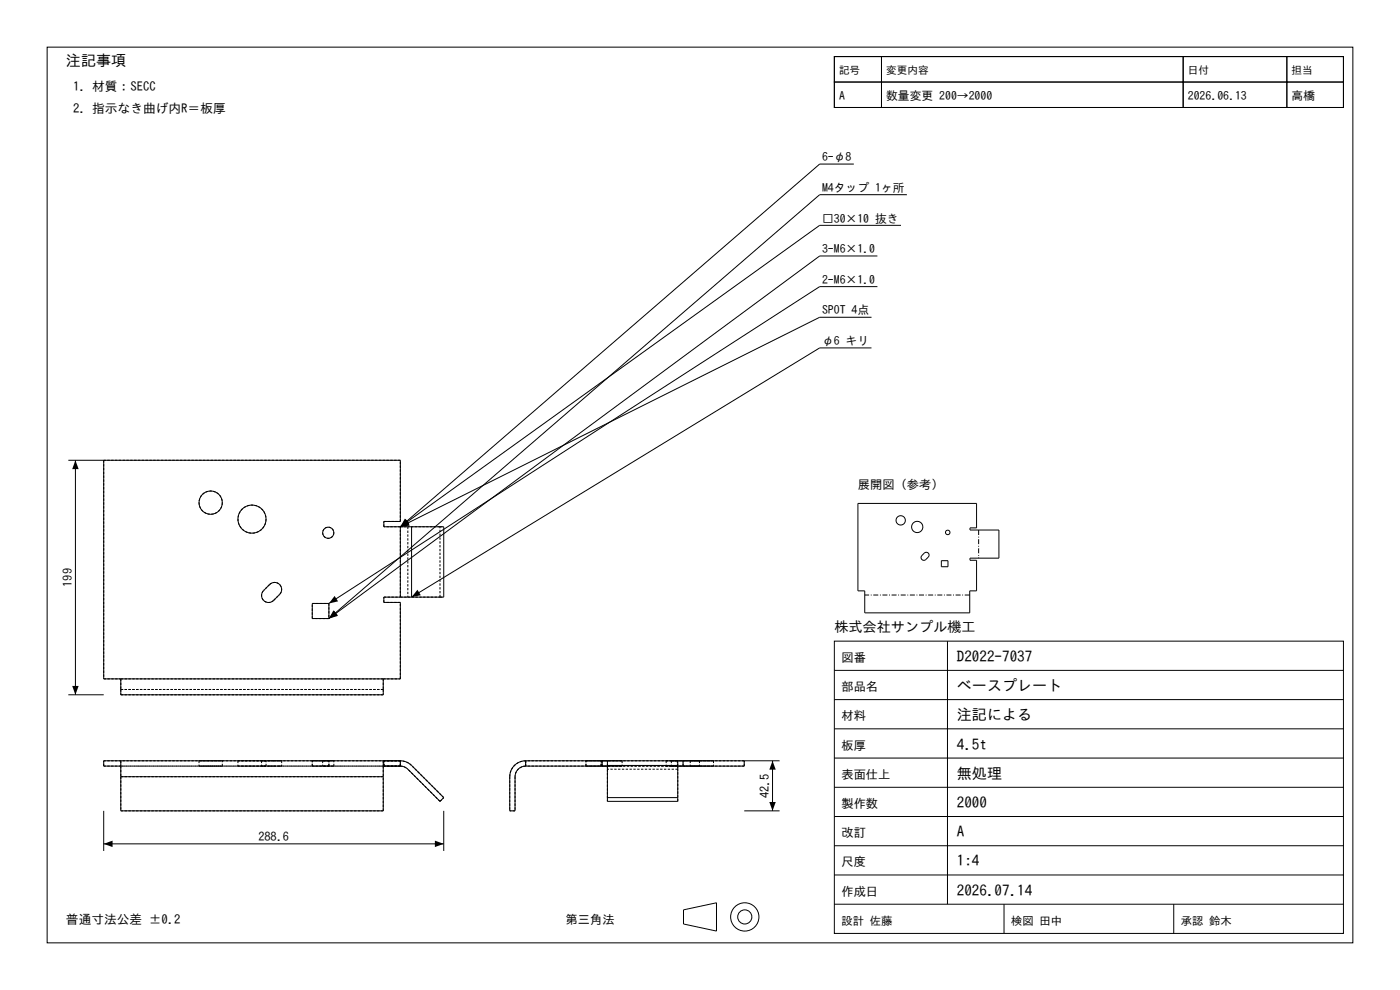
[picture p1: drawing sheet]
<svg xmlns="http://www.w3.org/2000/svg" width="297mm" height="210mm" viewBox="0 0 297 210" stroke-linecap="round" stroke-linejoin="round" font-family="sans-serif">
<g fill="none" stroke="#000" stroke-width=".21">
<path d="M10 10h277v190h-277zM177 12h10v5.4h-10zM177 17.4h10v5.4h-10zM177 12h108v10.8h-108zM187 12h64v5.4h-64zM187 17.4h64v5.4h-64zM251 12h22v5.4h-22zM251 17.4h22v5.4h-22zM273 12h12v5.4h-12zM273 17.4h12v5.4h-12zM181.1 34.8h-7.2l-89 76.9M186.1 54.3h-12.2l-104.1 76.9"/>
<path d="M191.1 47.8h-17.2l-89 63.9M192.4 41.3h-18.5l-104.1 89.9M184.9 67.3h-11l-89 44.4M184.9 73.8h-11l-86.6 52.9M186.1 60.8h-12.2l-104.1 67.2M14.5 97.6h70.4v13h-3.5v1.1h3.5M16 97.6v49.8M22 97.6v46.4h62.9v-16.2h-3.5v-1.1h3.5M84.9 111.7h2.4M84.9 111.7v15M87.3 111.7h6.8v15h-6.8M87.3 111.7v15"/>
<path d="M182 106.8h25.2v5.2h-1.4v.4h6.1v6h-6.1v.4h1.4v6.5h-1.5v4.7h-22.3v-4.7h-1.4zM196.1 117.3a.6 .6 0 0 1 .8 0 .6 .6 0 0 1 0 .9l-.5 .5a.6 .6 0 0 1-.8 0 .6 .6 0 0 1 0-.9zM199.7 118.9h1.4v1.3h-1.4zM55.9 125.3l1.3-1.3a1.49 1.49 0 0 1 2.1 0 1.49 1.49 0 0 1 0 2.1l-1.3 1.3a1.49 1.49 0 0 1-2.1 0 1.49 1.49 0 0 1 0-2.1zM69.8 128v3.2M69.8 128h-3.6v3.2h3.6M84.9 126.7h2.4M177 136h108v62h-108zM201 136v55.8M14.5 147.4h7.5M25.6 144v3.4h55.7v-3.4M177 154.6h108"/>
<path d="M177 148.4h108M177 142.2h108M22 172v8.5M22 179h72.1M25.6 161.4v3.4M25.6 164.8h55.7M25.6 164.8v7.2h55.7v-7.2M81.3 161.4v3.4M81.3 162.5h3.6M84.9 161.4a3.4 3.4 0 0 1 2.4 1l6.8 6.8-.8 .8-6.8-6.8a2.25 2.25 0 0 0-1.6-.7M84.9 161.4v1.1M84.9 161.4h-62.9v1.1h3.6"/>
<path d="M94.1 172v8.5M111.5 161.4a3.4 3.4 0 0 0-3.4 3.4v7.2h1.2v-7.2a2.25 2.25 0 0 1 2.2-2.3M111.5 162.5h17.4M111.5 161.4h53.9M111.5 161.4v1.1M127.7 161.4v1.1M128.9 161.4v1M128.9 162.4v7.6h14.9v-7.6M128.9 162.4h14.9M128.9 169.2h14.9M143.8 161.4v1M144.9 161.4v1.1"/>
<path d="M157.9 161.4v1.1h-14.1M157.9 172h7.5M163.9 161.4v10.6M177 179.4h108M177 173.2h108M177 167h108M177 160.8h108M145 193l7-1.5v6l-7-1.5zM177 191.8h108M177 185.6h108M213 191.8v6.2M249 191.8v6.2"/>
<circle cx="44.7" cy="106.6" r="2.47"/>
<circle cx="53.5" cy="110.1" r="2.98"/>
<circle cx="69.6" cy="113" r="1.19"/>
<circle cx="191.1" cy="110.4" r=".99"/>
<circle cx="194.6" cy="111.8" r="1.19"/>
<circle cx="201.1" cy="112.9" r=".47"/>
<circle cx="158" cy="194.5" r="3"/>
<circle cx="158" cy="194.5" r="1.5"/>
</g>
<g fill="none" stroke="#000" stroke-width=".21" stroke-dasharray=".5 .3" stroke-linecap="butt">
<path d="M22 97.6v46.4M84.9 97.6h-62.9M47.2 106.6a2.47 2.47 0 0 1-3.6 2.2 2.47 2.47 0 0 1-.4-4.1 2.47 2.47 0 0 1 3.9 1.4l.1 .5M56.4 110.1a2.98 2.98 0 0 1-4.3 2.7 2.98 2.98 0 0 1-.4-5.1 2.98 2.98 0 0 1 4.7 1.9v.5M70.8 113a1.19 1.19 0 0 1-1.7 1.1 1.19 1.19 0 0 1-.2-2 1.19 1.19 0 0 1 1.9 .6v.3M81.4 110.6h3.5M81.4 111.7v-1.1M84.9 110.6v-13M84.9 111.7h-3.5M84.9 111.7h1.6M86.5 111.7v15M93.3 111.7h.8"/>
<path d="M93.3 111.7h-6.8M57.2 124l-1.3 1.3M57.2 124a1.49 1.49 0 0 1 2.1 0 1.49 1.49 0 0 1 0 2.1M58 127.4a1.49 1.49 0 0 1-2.1 0 1.49 1.49 0 0 1 0-2.1M58 127.4l1.3-1.3M66.2 128h3.6M66.2 131.2v-3.2M69.8 128v3.2M69.8 131.2h-3.6M81.4 127.8v-1.1M81.4 126.7h3.5M84.9 127.8h-3.5"/>
<path d="M84.9 126.7v-15M84.9 126.7h1.6M86.5 126.7h6.8M93.3 126.7h.8M93.3 126.7v-15M22 144h3.6M25.6 144v2.3M25.6 146.3v1.1M25.6 146.3h55.7M25.6 147.4h55.7M81.3 144h-55.7M81.3 144h3.6"/>
<path d="M81.3 146.3h-55.7M81.3 144v2.3M81.3 146.3v1.1M84.9 144v-16.2M22 162.5v-1.1M25.6 161.4v1.1M25.6 162.5v2.3M25.6 164.8v7.2M25.6 172h55.7M42.2 162.5h5M42.2 161.4h5M42.2 161.4v1.1"/>
<path d="M47.2 162.5h-5M47.2 161.4h-5M47.2 162.5v-1.1M50.5 162.5h5.9M50.5 161.4h5.9M50.5 161.4v1.1M55.5 162.5h.4M55.5 161.4h.4M55.5 161.4v1.1M56.4 162.5h-5.9M56.4 161.4h-5.9M56.4 162.5v-1.1"/>
<path d="M57.2 162.5h-1.3M57.2 162.5h2.6M57.2 161.4h-1.3M57.2 161.4h2.6M58 162.5h-2.5M58 162.5h1.3M58 161.4h-2.5M58 161.4h1.3M59.8 162.5h-.5M59.8 161.4h-.5M59.8 161.4v1.1M66.2 162.5h3.6"/>
<path d="M66.2 161.4h3.6M66.2 162.5v-1.1M68.5 162.5h2.3M68.5 161.4h2.3M68.5 161.4v1.1M69.8 162.5h-3.6M69.8 161.4h-3.6M69.8 162.5v-1.1M70.8 162.5h-2.3M70.8 161.4h-2.3M70.8 162.5v-1.1M81.3 162.5h-55.7"/>
<path d="M81.3 161.4v1.1M81.3 164.8h-55.7M81.3 162.5v2.3M81.3 172v-7.2M81.4 162.5h3.5M81.4 162.5v-1.1M81.4 161.4h3.5M84.9 162.5v-1.1M84.9 162.5h-62.9M84.9 162.5h-3.5M84.9 161.4h-3.5M84.9 161.4h-62.9"/>
<path d="M84.9 162.5a2.25 2.25 0 0 1 1.6 .7M87.3 162.4a3.4 3.4 0 0 0-2.4-1M93.3 170l.8-.8M93.3 170l-6.8-6.8M94.1 169.2l-6.8-6.8M108.1 164.8a3.4 3.4 0 0 1 3.4-3.4M108.1 164.8v7.2M109.3 164.8v7.2M109.3 172h-1.2M111.5 161.4v1.1M111.5 162.5v-1.1M111.5 162.5a2.25 2.25 0 0 0-2.2 2.3"/>
<path d="M124.3 162.5h3.2M124.3 161.4h3.2M124.3 162.5v-1.1M127.5 162.5h-3.2M127.5 161.4h-3.2M127.5 162.5v-1.1M127.7 162.5h2.6M127.7 161.4h2.6M127.7 161.4v1.1M127.7 162.5v-1.1M128.1 162.5h-.4M128.1 162.5h1.3"/>
<path d="M128.1 161.4h-.4M128.1 161.4h1.3M128.9 162.5h14.9M128.9 162.5v-1.1M128.9 162.5v.7M128.9 163.2v6.8M131.5 162.5h-1.2M131.5 162.5h.5M131.5 161.4h-1.2M131.5 161.4h.5M132 162.5h-2.6M132 161.4h-2.6"/>
<path d="M132 161.4v1.1M141.3 162.5h2.4M141.3 161.4h2.4M141.3 161.4v1.1M142.4 162.5h6M142.4 161.4h6M142.4 161.4v1.1M142.5 162.5h-1.2M142.5 161.4h-1.2M143.7 162.5h-1.2M143.7 161.4h-1.2M143.7 161.4v1.1"/>
<path d="M143.8 162.5v-1.1M143.8 170v-6.8M143.8 162.5v.7M143.8 163.2h-14.9M144.9 162.5v-1.1M145.4 162.5h-3M145.4 161.4h-3M146.4 162.5h5M146.4 161.4h5M146.4 161.4v1.1M148.4 162.5h-3M148.4 161.4h-3"/>
<path d="M148.4 161.4v1.1M148.9 162.5h-2.5M148.9 161.4h-2.5M151.4 162.5h-2.5M151.4 161.4h-2.5M151.4 161.4v1.1M157.9 162.5h-46.4M157.9 161.4h-46.4M157.9 162.5v-1.1"/>
</g>
<g fill="#000">
<path d="M16 97.6l.7 1.9h-1.4zM85.9 110l.9 1-1.9 .7zM86.1 110.1l.8 1.1-2 .5zM86.3 110.3l.6 1.2-2 .2zM70.7 129.5l.9 1-1.8 .7zM70.9 129.5l.8 1.1-1.9 .6zM71 126.4l.7 1.2-1.9 .4zM88.6 125.1l.7 1.2-2 .4zM15.3 145.5h1.4l-.7 1.9zM22 179l1.9-.7v1.4zM92.3 178.3l1.8 .7-1.8 .7zM163.2 170.1h1.4l-.7 1.9z"/>
<path d="M163.9 161.4l.7 1.9h-1.4z"/>
</g>
<path d="M207.6 112.4v6M205.7 126.2h-22.3" fill="none" stroke="#000" stroke-width=".21" stroke-dasharray="1.1 .4 .2 .4" stroke-linecap="butt"/>
<g font-size="3.2">
<text x="14" y="14">注記事項</text>
<text x="203" y="140.4">D2022-7037</text>
<text x="203" y="146.6">ベースプレート</text>
<text x="203" y="152.8">注記による</text>
<text x="203" y="159">4.5t</text>
<text x="203" y="165.2">無処理</text>
<text x="203" y="171.4">2000</text>
<text x="203" y="177.6">A</text>
<text x="203" y="183.8">1:4</text>
<text x="203" y="190">2026.07.14</text>
</g>
<text font-size="3" x="177" y="134">株式会社サンプル機工</text>
<g font-size="2.7">
<text x="15.5" y="19.2">1. 材質：SECC</text>
<text x="15.5" y="24">2. 指示なき曲げ内R＝板厚</text>
<text x="14" y="196">普通寸法公差 ±0.2</text>
</g>
<g font-size="2.6">
<text x="182" y="103.8">展開図（参考）</text>
<text x="15.3" y="124.5" transform="rotate(-90 15.3 124.5)">199</text>
<text x="178.5" y="140.4">図番</text>
<text x="178.5" y="146.6">部品名</text>
<text x="178.5" y="152.8">材料</text>
<text x="178.5" y="159">板厚</text>
<text x="178.5" y="165.2">表面仕上</text>
<text x="163.2" y="169.3" transform="rotate(-90 163.2 169.3)">42.5</text>
<text x="178.5" y="171.4">製作数</text>
<text x="54.8" y="178.3">288.6</text>
<text x="178.5" y="177.6">改訂</text>
<text x="178.5" y="183.8">尺度</text>
<text x="178.5" y="190">作成日</text>
<text x="120" y="196">第三角法</text>
</g>
<g font-size="2.5">
<text x="178" y="21.2">A</text>
<text x="188" y="21.2">数量変更 200→2000</text>
<text x="252" y="21.2">2026.06.13</text>
<text x="274" y="21.2">高橋</text>
<text x="174.4" y="34.2">6-φ8</text>
<text x="174.4" y="40.7">M4タップ 1ヶ所</text>
<text x="174.4" y="47.2">□30×10 抜き</text>
<text x="174.4" y="53.7">3-M6×1.0</text>
<text x="174.4" y="60.2">2-M6×1.0</text>
<text x="174.4" y="66.7">SPOT 4点</text>
<text x="174.4" y="73.2">φ6 キリ</text>
</g>
<g font-size="2.4">
<text x="178.5" y="196.2">設計 佐藤</text>
<text x="214.5" y="196.2">検図 田中</text>
<text x="250.5" y="196.2">承認 鈴木</text>
</g>
<g font-size="2.3">
<text x="178" y="15.8">記号</text>
<text x="188" y="15.8">変更内容</text>
<text x="252" y="15.8">日付</text>
<text x="274" y="15.8">担当</text>
</g>
</svg>
